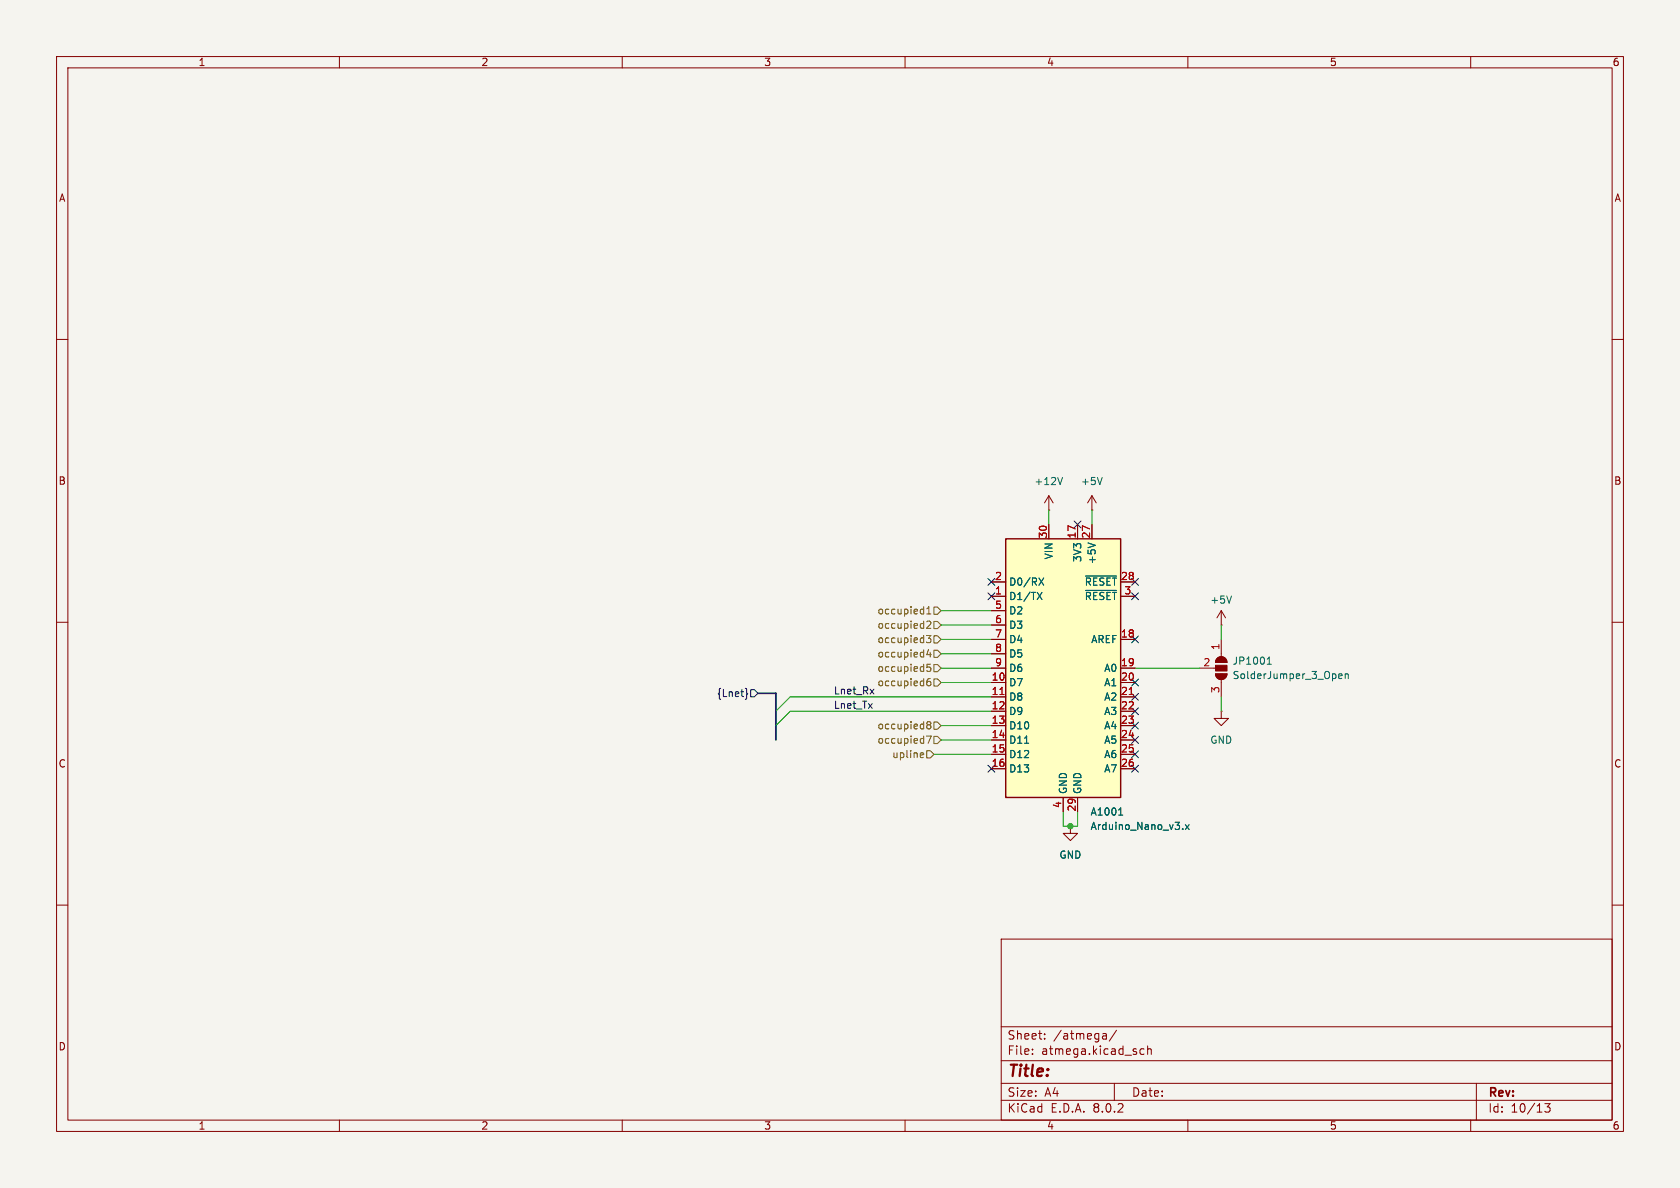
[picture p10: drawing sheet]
<svg xmlns="http://www.w3.org/2000/svg" width="297mm" height="210mm" viewBox="0 0 297 210" stroke-linecap="round" stroke-linejoin="round" font-family="sans-serif">
<path d="M0 0h297v210h-297z" fill="#f5f4ef" stroke="#f5f4ef" stroke-width=".18"/>
<g fill="none" stroke="#840000" stroke-width=".18">
<path d="M10 10h277v190h-277zM12 12h273v186h-273zM60 10v2M110 10v2M160 10v2M210 10v2M260 10v2M10 60h2M285 60h2M193 90.2h.1M193 87.6l-.7 1.3M193 87.6v2.6"/>
<path d="M193 87.6l.8 1.3M10 110h2M212.1 118.1h2.8M214.9 119.1h2a1.02 1.02 0 0 1-1 1 1.02 1.02 0 0 1-1-1zM215.2 116.4a1.02 1.02 0 0 1 1.1-.2 1.02 1.02 0 0 1 .6 .9h-2zM215.9 110.5h.1M215.9 108l-.8 1.2M215.9 108v2.5M215.9 113v3.1M215.9 108l.8 1.2M285 110h2M215.9 125.7v1.3h1.3l-1.3 1.3-1.3-1.3h1.3"/>
<path d="M215.9 125.7h.1M215.9 120.1v3.1M10 160h2M285 160h2M177 166h108v32h-108zM60 198v2M110 198v2M160 198v2M177 194.5h108M177 191.5h108M177 187.5h108M177 181.5h108"/>
<path d="M182.5 186.3v.1M182.5 185.5v.1M184.7 183.6v.1M184.7 182.8v.1M195.1 182.7l.4 .1 .1 .9M195.6 183.6l-.5 .1M195.6 183.1h-.5M197 191.5v3M197.4 182.1l-1.3 2M202.2 185.5l-.4-.1-.3 .3v.4l.2 .2h.5M202.9 185.5l.2-.1 .4 .1v.9M202.9 184.9v1.5"/>
<path d="M210 198v2M260 198v2M261 191.5v6.5M273.1 195.1h.9l-.5 .6 .5 .1v.7l-.3 .1h-.4l-.2-.1"/>
</g>
<path d="M194.9 84.4l-.5 1.3M217.7 105.4l-.4 1.2M224 117.4h.7M224 116.5l.4-.4v1.3M236.7 119.5l.6-.1-.1-.2-.4-.1-.1 .2v.6h.5M237.8 119.2l.2-.1 .3 .1 .1 .8M237.8 119.1v.9" fill="none" stroke="#006464" stroke-width=".18"/>
<g fill="#840000" stroke="#840000" stroke-width=".18">
<path d="M215.2 116.4a1.02 1.02 0 0 1 1.1-.2 1.02 1.02 0 0 1 .6 .9h-2z"/>
<path d="M214.9 117.6h2v1h-2z"/>
<path d="M214.9 119.1h2a1.02 1.02 0 0 1-1 1 1.02 1.02 0 0 1-1-1z"/>
</g>
<path d="M177.8 95.3h20.3v45.7h-20.3z" fill="#ffffc2"/>
<path d="M177.8 95.3h20.3v45.7h-20.3z" fill="none" stroke="#840000" stroke-width=".25"/>
<g fill="none" stroke="#840000" stroke-width=".18">
<path d="M185.4 90.2h.1M185.4 87.6v2.6M185.4 92.7v2.6M185.4 87.6l-.7 1.3M185.4 87.6l.8 1.3M190.5 92.7v2.6M193 92.7v2.6M175.3 105.4h2.5M175.3 113h2.5M175.3 118.1h2.5M175.3 102.9h2.5M175.3 108h2.5"/>
<path d="M175.3 110.5h2.5M175.3 115.6h2.5M198.1 105.4h2.6M198.1 113h2.6M198.1 118.1h2.6M198.1 102.9h2.6M175.3 120.7h2.5M175.3 123.2h2.5M175.3 125.7h2.5M175.3 128.3h2.5M175.3 130.8h2.5M175.3 133.4h2.5"/>
<path d="M175.3 135.9h2.5M198.1 120.7h2.6M198.1 123.2h2.6M198.1 125.7h2.6M198.1 128.3h2.6M198.1 130.8h2.6M198.1 133.4h2.6M198.1 135.9h2.6M188 141v2.5M189.2 146.1v1.2h1.3l-1.3 1.3-1.2-1.3h1.2M189.2 146.1h.1M190.5 141v2.5"/>
</g>
<g fill="none" stroke="#006464" stroke-width=".18">
<path d="M187.8 84.4l-.4 1.3M192.3 96l1.3 .4M183.4 104.7l.8 1.3M183.7 102.2l.8 1.2M184.2 104.7l-.8 1.3M184.5 102.2l-.8 1.2M191.9 101.8h5.5M191.9 104.4h5.5M181.1 131.4h.8M197.8 144.1h.7M198 143l.1-.2v1.3M209.1 146.5v.1"/>
<path d="M209.6 145.8l.6 .8M210.2 145.8l-.6 .8"/>
</g>
<path d="M176.8 122.8h.7M199.6 122.8h.8" fill="none" stroke="#a90000" stroke-width=".18"/>
<g fill="none" stroke="#725600" stroke-width=".18">
<path d="M163.8 112.3h.8l-.5 .5 .4 .1v.6l-.2 .1-.5-.1M163.8 109.9l.5-.1 .3 .4-.8 .9h.8M163.8 108.5h.8M163.8 107.6l.4-.3v1.2M164.1 114.8l-.3 .9h.8M164.4 120h-.3a.86 .86 0 0 0 0 1.2l.4-.1 .1-.4-.3-.3-.3 .1-.2 .2M164.4 115.3v.8M164.5 117.4h-.6l-.1 .6 .2-.1 .4 .1 .2 .1-.1 .5-.2 .1-.5-.1M165.1 112.4h.6l.7 .6-.7 .7h-.6zM165.1 109.9h.6l.7 .6-.7 .6h-.6zM165.1 107.3h.6l.7 .7-.7 .6h-.6zM165.1 114.9h.6l.7 .7-.7 .6h-.6z"/>
<path d="M165.1 117.5h.6l.7 .6-.7 .6h-.6zM162.9 133.1h.3l.1 .3-.6 .1M163.2 133.9h-.3M163.8 130.1h.8l-.5 1.3M163.8 132.7h.7l.6 .7-.6 .6h-.7zM164.1 128.1l-.3-.2 .3-.3h.2l.3 .2-.3 .3M164.1 128.1l-.3 .3 .1 .3 .2 .1h.3l.2-.2v-.2l-.3-.3M164.1 128.1h.2M165.1 130.2h.6l.7 .6-.7 .6h-.6zM165.1 127.6h.6l.7 .7-.7 .6h-.6zM165.1 120h.6l.7 .7-.7 .6h-.6z"/>
</g>
<g fill="none" stroke="#000084" stroke-width=".18">
<path d="M189.9 92.1l1.2 1.2M191.1 92.1l-1.2 1.2M174.7 104.8l1.2 1.2M174.7 102.3l1.2 1.2M175.9 104.8l-1.2 1.2M175.9 102.3l-1.2 1.2M200.1 112.4l1.2 1.2M200.1 102.3l1.2 1.2M200.1 104.8l1.2 1.2M201.3 112.4l-1.2 1.2M201.3 102.3l-1.2 1.2M201.3 104.8l-1.2 1.2"/>
<path d="M131.8 121.7l.2 .2v.6l.2 .2-.2 .1v.6l-.2 .2M132.7 121.9h.6l.7 .7-.7 .6h-.6zM174.7 135.3l1.2 1.2M175.9 135.3l-1.2 1.2M200.1 132.7l1.2 1.3M200.1 135.3l1.2 1.2M200.1 125.1l1.2 1.2M200.1 122.6l1.2 1.2M200.1 120l1.2 1.3M200.1 127.7l1.2 1.2M200.1 130.2l1.2 1.2M201.3 132.7l-1.2 1.3"/>
<path d="M201.3 135.3l-1.2 1.2M201.3 125.1l-1.2 1.2M201.3 122.6l-1.2 1.2M201.3 120l-1.2 1.3M201.3 127.7l-1.2 1.2M201.3 130.2l-1.2 1.2"/>
</g>
<path d="M134 122.6h3.2v8.2" fill="none" stroke="#000084" stroke-width=".3"/>
<g fill="none" stroke="#009600" stroke-width=".18">
<path d="M185.4 90.2v2.5M193 90.2v2.5M166.4 113h8.9M166.4 108h8.9M166.4 110.5h8.9M166.4 118.1h8.9M166.4 115.6h8.9M200.7 118.1h11.4M215.9 110.5v2.5M165.1 133.4h10.2M166.4 130.8h8.9M166.4 128.3h8.9"/>
<path d="M166.4 120.7h8.9M175.3 125.7h-35.6l-2.5 2.6M175.3 123.2h-35.6l-2.5 2.5M215.9 123.2v2.5M188 143.5v2.6h2.5v-2.6"/>
</g>
<circle cx="189.2" cy="146.1" r=".46" fill="#009600" stroke="#009600" stroke-width=".18"/>
<text font-size="2.8" fill="#840000" x="178" y="190.9">Title:</text>
<g font-size="2.1" fill="#840000">
<text x="178" y="184">Sheet:</text>
<text x="186.2" y="184">/atmega/</text>
<text x="178" y="186.7">File:</text>
<text x="184.1" y="186.7">atmega.kicad_sch</text>
<text x="178" y="196.9">KiCad</text>
<text x="178" y="194.1">Size:</text>
<text x="184.7" y="194.1">A4</text>
<text x="185.7" y="196.9">E.D.A.</text>
<text x="193.3" y="196.9">8.0.2</text>
<text x="200" y="194.1">Date:</text>
<text x="263" y="194.3">Rev:</text>
<text x="263" y="196.9">Id:</text>
<text x="267.1" y="196.9">10/13</text>
</g>
<g font-size="1.8" fill="#840000">
<text x="35" y="11.9">1</text>
<text x="85" y="11.9">2</text>
<text x="135" y="11.9">3</text>
<text x="185" y="11.9">4</text>
<text x="235" y="11.9">5</text>
<text x="285" y="11.9">6</text>
<text x="10.3" y="35.9">A</text>
<text x="285.3" y="35.9">A</text>
<text x="10.3" y="85.9">B</text>
<text x="285.3" y="85.9">B</text>
<text x="10.3" y="135.9">C</text>
<text x="285.3" y="135.9">C</text>
<text x="10.3" y="185.9">D</text>
<text x="285.3" y="185.9">D</text>
<text x="35" y="199.9">1</text>
<text x="85" y="199.9">2</text>
<text x="135" y="199.9">3</text>
<text x="185" y="199.9">4</text>
<text x="235" y="199.9">5</text>
<text x="285" y="199.9">6</text>
</g>
<g font-size="1.8" fill="#006464">
<text x="182.8" y="86">+12V</text>
<text x="191" y="86">+5V</text>
<text x="186.3" y="99" transform="rotate(-90 186.3 99)">VIN</text>
<text x="191.4" y="99.5" transform="rotate(-90 191.4 99.5)">3V3</text>
<text x="193.9" y="99.8" transform="rotate(-90 193.9 99.8)">+5V</text>
<text x="178.3" y="106.3">D1/TX</text>
<text x="178.3" y="103.7">D0/RX</text>
<text x="191.7" y="103.7">~{RESET}</text>
<text x="191.7" y="106.3">~{RESET}</text>
<text x="213.9" y="106.9">+5V</text>
<text x="178.3" y="108.8">D2</text>
<text x="178.3" y="111.4">D3</text>
<text x="178.3" y="113.9">D4</text>
<text x="192.8" y="113.9">AREF</text>
<text x="178.3" y="116.4">D5</text>
<text x="178.3" y="119">D6</text>
<text x="195.1" y="119">A0</text>
<text x="217.8" y="117.7">JP1001</text>
<text x="178.3" y="121.5">D7</text>
<text x="178.3" y="124.1">D8</text>
<text x="195.1" y="121.5">A1</text>
<text x="195.1" y="124.1">A2</text>
<text x="217.8" y="120.2">SolderJumper_3_Open</text>
<text x="178.3" y="126.6">D9</text>
<text x="178.3" y="129.1">D10</text>
<text x="178.3" y="131.7">D11</text>
<text x="195.1" y="126.6">A3</text>
<text x="195.1" y="129.1">A4</text>
<text x="195.1" y="131.7">A5</text>
<text x="213.9" y="131.7">GND</text>
<text x="178.3" y="134.2">D12</text>
<text x="178.3" y="136.8">D13</text>
<text x="195.1" y="134.2">A6</text>
<text x="195.1" y="136.8">A7</text>
<text x="188.8" y="140.5" transform="rotate(-90 188.8 140.5)">GND</text>
<text x="191.4" y="140.5" transform="rotate(-90 191.4 140.5)">GND</text>
<text x="192.7" y="144.4">A1001</text>
<text x="192.7" y="146.9">Arduino_Nano_v3.x</text>
<text x="187.2" y="152">GND</text>
</g>
<g font-size="1.8" fill="#a90000">
<text x="185.2" y="95.3" transform="rotate(-90 185.2 95.3)">30</text>
<text x="190.2" y="95.3" transform="rotate(-90 190.2 95.3)">17</text>
<text x="192.8" y="95.3" transform="rotate(-90 192.8 95.3)">27</text>
<text x="175.8" y="105.2">1</text>
<text x="175.8" y="102.6">2</text>
<text x="175.8" y="107.7">5</text>
<text x="198.1" y="102.6">28</text>
<text x="198.7" y="105.2">3</text>
<text x="175.8" y="110.2">6</text>
<text x="175.8" y="112.8">7</text>
<text x="198.1" y="112.8">18</text>
<text x="175.8" y="115.3">8</text>
<text x="175.8" y="117.9">9</text>
<text x="198.1" y="117.9">19</text>
<text x="212.7" y="117.9">2</text>
<text x="215.6" y="115" transform="rotate(-90 215.6 115)">1</text>
<text x="175.2" y="120.4">10</text>
<text x="175.2" y="122.9">11</text>
<text x="175.2" y="125.5">12</text>
<text x="198.1" y="120.4">20</text>
<text x="198.1" y="122.9">21</text>
<text x="198.1" y="125.5">22</text>
<text x="215.6" y="122.6" transform="rotate(-90 215.6 122.6)">3</text>
<text x="175.2" y="128">13</text>
<text x="175.2" y="130.6">14</text>
<text x="198.1" y="128">23</text>
<text x="198.1" y="130.6">24</text>
<text x="175.2" y="133.1">15</text>
<text x="175.2" y="135.6">16</text>
<text x="198.1" y="133.1">25</text>
<text x="198.1" y="135.6">26</text>
<text x="187.7" y="142.9" transform="rotate(-90 187.7 142.9)">4</text>
<text x="190.2" y="143.6" transform="rotate(-90 190.2 143.6)">29</text>
</g>
<g font-size="1.8" fill="#725600">
<text x="155" y="113.9">occupied3</text>
<text x="155" y="111.4">occupied2</text>
<text x="155" y="108.8">occupied1</text>
<text x="155" y="116.4">occupied4</text>
<text x="155" y="119">occupied5</text>
<text x="155" y="121.5">occupied6</text>
<text x="155" y="131.7">occupied7</text>
<text x="155" y="129.1">occupied8</text>
<text x="157.6" y="134.2">upline</text>
</g>
<text font-size="1.8" fill="#000084" x="126.6" y="123.4">{Lnet}</text>
<g font-size="1.8" fill="#0f0f0f">
<text x="147.3" y="122.8">Lnet_Rx</text>
<text x="147.3" y="125.4">Lnet_Tx</text>
</g>
</svg>
